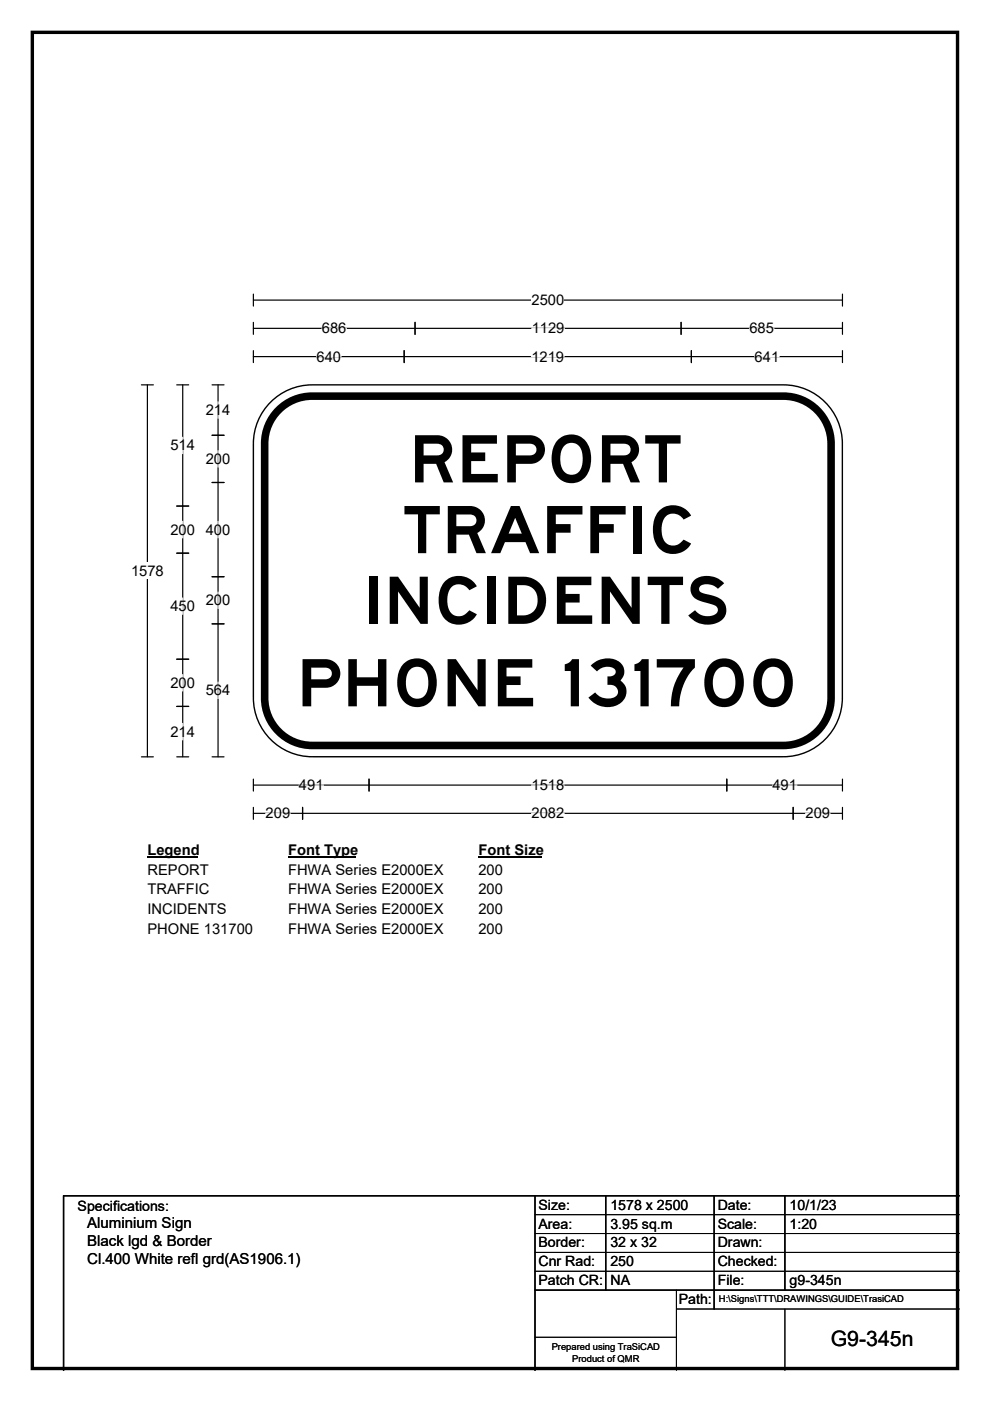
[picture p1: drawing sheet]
<svg xmlns="http://www.w3.org/2000/svg" width="210mm" height="297mm" viewBox="0 0 210 297" stroke-linecap="round" stroke-linejoin="round" font-family="sans-serif">
<path d="M6.9 6.9h196.2v283.3h-196.2z" fill="none" stroke="#000" stroke-width=".72"/>
<path d="M53.7 63.6h125M53.7 62.4v2.5M178.7 62.4v2.5" fill="none" stroke="#000" stroke-width=".25"/>
<path d="M112.7 61.9h7v3.5h-7z" fill="#fff"/>
<g fill="none" stroke="#000" stroke-width=".25">
<path d="M53.7 69.6h125M53.7 68.3v2.6M53.7 74.3v2.6M53.7 75.6h125M85.7 74.3v2.6M88 68.3v2.6M144.5 68.3v2.6M146.6 74.3v2.6M178.7 68.3v2.6M178.7 74.3v2.6M30 81.6h2.5M31.3 81.6v78.9"/>
<path d="M30 160.5h2.5M53.7 165.2v2.5M53.7 171.2v2.5M53.7 166.5h125M53.7 172.4h125M64.2 171.2v2.5M78.3 165.2v2.5M154.2 165.2v2.5M168.2 171.2v2.5M178.7 165.2v2.5M178.7 171.2v2.5"/>
</g>
<path d="M67.1 75.6h5.2M68.3 69.6h5.2M112.7 75.6h7M112.8 69.6h6.9M159 69.6h5.2M160.1 75.6h5.2M56.3 172.4h5.3M63.4 166.5h5.2M112.7 166.5h7M112.7 172.4h7M163.8 166.5h5.2M170.9 172.4h5.2" fill="none" stroke="#fff" stroke-width=".25"/>
<path d="M27.8 119.3h6.9v3.5h-6.9z" fill="#fff"/>
<g fill="none" stroke="#000" stroke-width=".25">
<path d="M37.5 81.6h2.5M38.8 81.6v78.9M45 81.6h2.5M45 92.3h2.5M46.2 81.6v78.9M37.5 107.3h2.5M37.5 117.3h2.5M45 102.3h2.5M37.5 139.8h2.5M45 122.3h2.5M45 132.3h2.5M37.5 149.8h2.5"/>
<path d="M37.5 160.5h2.5M45 160.5h2.5"/>
</g>
<path d="M38.8 92.7v3.5M46.2 85.2v3.5M46.2 95.5v3.5M38.8 110.5v3.5M46.2 110.5v3.5M38.8 126.8v3.5M46.2 125.5v3.5M38.8 143v3.5M38.8 153.4v3.5M46.2 144.6v3.5" fill="none" stroke="#fff" stroke-width=".25"/>
<path d="M31.3 178.4h10.7v3.5h-10.7z" fill="#fff"/>
<path d="M31.3 181.7h10.7" fill="none" stroke="#000" stroke-width=".32"/>
<path d="M61.1 178.4h14.4v3.5h-14.4z" fill="#fff"/>
<path d="M61.1 181.7h14.4" fill="none" stroke="#000" stroke-width=".32"/>
<path d="M101.5 178.4h13.4v3.5h-13.4z" fill="#fff"/>
<path d="M101.5 181.7h13.4" fill="none" stroke="#000" stroke-width=".32"/>
<g fill="#fff">
<path d="M31.3 182.6h12.9v3.5h-12.9z"/>
<path d="M61.1 182.6h32.9v3.5h-32.9z"/>
<path d="M101.5 182.6h5.2v3.5h-5.2z"/>
<path d="M31.3 186.8h13.1v3.5h-13.1z"/>
<path d="M61.1 186.8h32.9v3.5h-32.9z"/>
<path d="M101.5 186.8h5.2v3.5h-5.2z"/>
<path d="M31.3 191h16.7v3.5h-16.7z"/>
<path d="M61.1 191h32.9v3.5h-32.9z"/>
<path d="M101.5 191h5.2v3.5h-5.2z"/>
<path d="M31.3 195.2h22.3v3.5h-22.3z"/>
<path d="M61.1 195.2h32.9v3.5h-32.9z"/>
<path d="M101.5 195.2h5.2v3.5h-5.2z"/>
</g>
<path d="M57.4 85.3a12.5 12.5 0 0 1 8.8-3.7h100a12.5 12.5 0 0 1 12.5 12.5v53.8a12.5 12.5 0 0 1-12.5 12.5h-100a12.5 12.5 0 0 1-12.5-12.5v-53.8a12.4 12.4 0 0 1 3.7-8.8z" fill-rule="evenodd" fill="#fff" stroke="#fff" stroke-width=".21"/>
<path d="M59.5 86.5a10 10 0 0 1 6.7-2.5h100a10.1 10.1 0 0 1 10.1 10.1v53.9a10.1 10.1 0 0 1-10.1 10.1h-100a10.1 10.1 0 0 1-10.1-10.1v-53.9a10 10 0 0 1 3.4-7.6z" fill="none" stroke="#000" stroke-width="1.6"/>
<path d="M57.4 85.3a12.5 12.5 0 0 1 8.8-3.7h100a12.5 12.5 0 0 1 12.5 12.5v53.8a12.5 12.5 0 0 1-12.5 12.5h-100a12.5 12.5 0 0 1-12.5-12.5v-53.8a12.4 12.4 0 0 1 3.7-8.8zM113.5 253.5v37M128.5 253.5v20M151.5 253.5v24M166.5 253.5v20M203.5 253.5h-190v37M113.5 273.5h90" fill="none" stroke="#000" stroke-width=".3"/>
<path d="M113.5 257.5h90M113.5 261.5h90M113.5 265.5h90M113.5 269.5h90M143.5 273.5v17M143.5 277.5h60M166.5 277.5v13M113.5 283.5h30" fill="none" stroke="#000" stroke-width=".21"/>
<g font-size="13.9">
<text x="86.7" y="102.3">REPORT</text>
<text x="85.4" y="117.3">TRAFFIC</text>
<text x="77" y="132.3">INCIDENTS</text>
<text x="62.9" y="149.8">PHONE 131700</text>
</g>
<text font-size="4.5" x="176.2" y="285.4">G9-345n</text>
<g font-size="3.2">
<text x="18.5" y="260.4">Aluminium Sign</text>
<text x="18.5" y="264.2">Black lgd &amp; Border</text>
<text x="18.5" y="268.1">Cl.400 White refl grd(AS1906.1)</text>
</g>
<g font-size="3.1">
<text x="112.7" y="64.7">2500</text>
<text x="68.3" y="70.7">686</text>
<text x="112.8" y="70.7">1129</text>
<text x="159" y="70.7">685</text>
<text x="67.1" y="76.7">640</text>
<text x="112.7" y="76.7">1219</text>
<text x="160.1" y="76.7">641</text>
<text x="43.6" y="88">214</text>
<text x="36.2" y="95.5">514</text>
<text x="43.6" y="98.3">200</text>
<text x="36.2" y="113.3">200</text>
<text x="43.6" y="113.3">400</text>
<text x="27.8" y="122.1">1578</text>
<text x="36.2" y="129.6">450</text>
<text x="43.6" y="128.3">200</text>
<text x="36.2" y="145.8">200</text>
<text x="43.6" y="147.4">564</text>
<text x="36.2" y="156.2">214</text>
<text x="63.4" y="167.5">491</text>
<text x="112.7" y="167.5">1518</text>
<text x="163.8" y="167.5">491</text>
<text x="56.3" y="173.5">209</text>
<text x="112.7" y="173.5">2082</text>
<text x="170.9" y="173.5">209</text>
<text x="31.3" y="181.3">Legend</text>
<text x="31.3" y="185.4">REPORT</text>
<text x="61.1" y="181.3">Font Type</text>
<text x="61.1" y="185.4">FHWA Series E2000EX</text>
<text x="101.5" y="181.3">Font Size</text>
<text x="101.5" y="185.4">200</text>
<text x="31.3" y="189.6">TRAFFIC</text>
<text x="61.1" y="189.6">FHWA Series E2000EX</text>
<text x="101.5" y="189.6">200</text>
<text x="31.3" y="193.8">INCIDENTS</text>
<text x="31.3" y="198">PHONE 131700</text>
<text x="61.1" y="193.8">FHWA Series E2000EX</text>
<text x="61.1" y="198">FHWA Series E2000EX</text>
<text x="101.5" y="193.8">200</text>
<text x="101.5" y="198">200</text>
</g>
<g font-size="3">
<text x="16.5" y="256.7">Specifications:</text>
<text x="114.2" y="256.5">Size:</text>
<text x="129.5" y="256.5">1578 x 2500</text>
<text x="152.2" y="256.5">Date:</text>
<text x="167.5" y="256.5">10/1/23</text>
<text x="114.2" y="260.5">Area:</text>
<text x="129.5" y="260.5">3.95 sq.m</text>
<text x="152.2" y="260.5">Scale:</text>
<text x="167.5" y="260.5">1:20</text>
<text x="114.2" y="264.5">Border:</text>
<text x="114.2" y="268.5">Cnr Rad:</text>
<text x="129.5" y="264.5">32 x 32</text>
<text x="129.5" y="268.5">250</text>
<text x="152.2" y="264.5">Drawn:</text>
<text x="152.2" y="268.5">Checked:</text>
<text x="114.2" y="272.5">Patch CR:</text>
<text x="129.5" y="272.5">NA</text>
<text x="152.2" y="272.5">File:</text>
<text x="167.5" y="272.5">g9-345n</text>
<text x="144" y="276.5">Path:</text>
</g>
<g font-size="2">
<text x="152.5" y="276.1">H:\Signs\TTT\DRAWINGS\GUIDE\TrasiCAD</text>
<text x="117" y="286.3">Prepared using TraSiCAD</text>
<text x="121.4" y="288.7">Product of QMR</text>
</g>
</svg>
